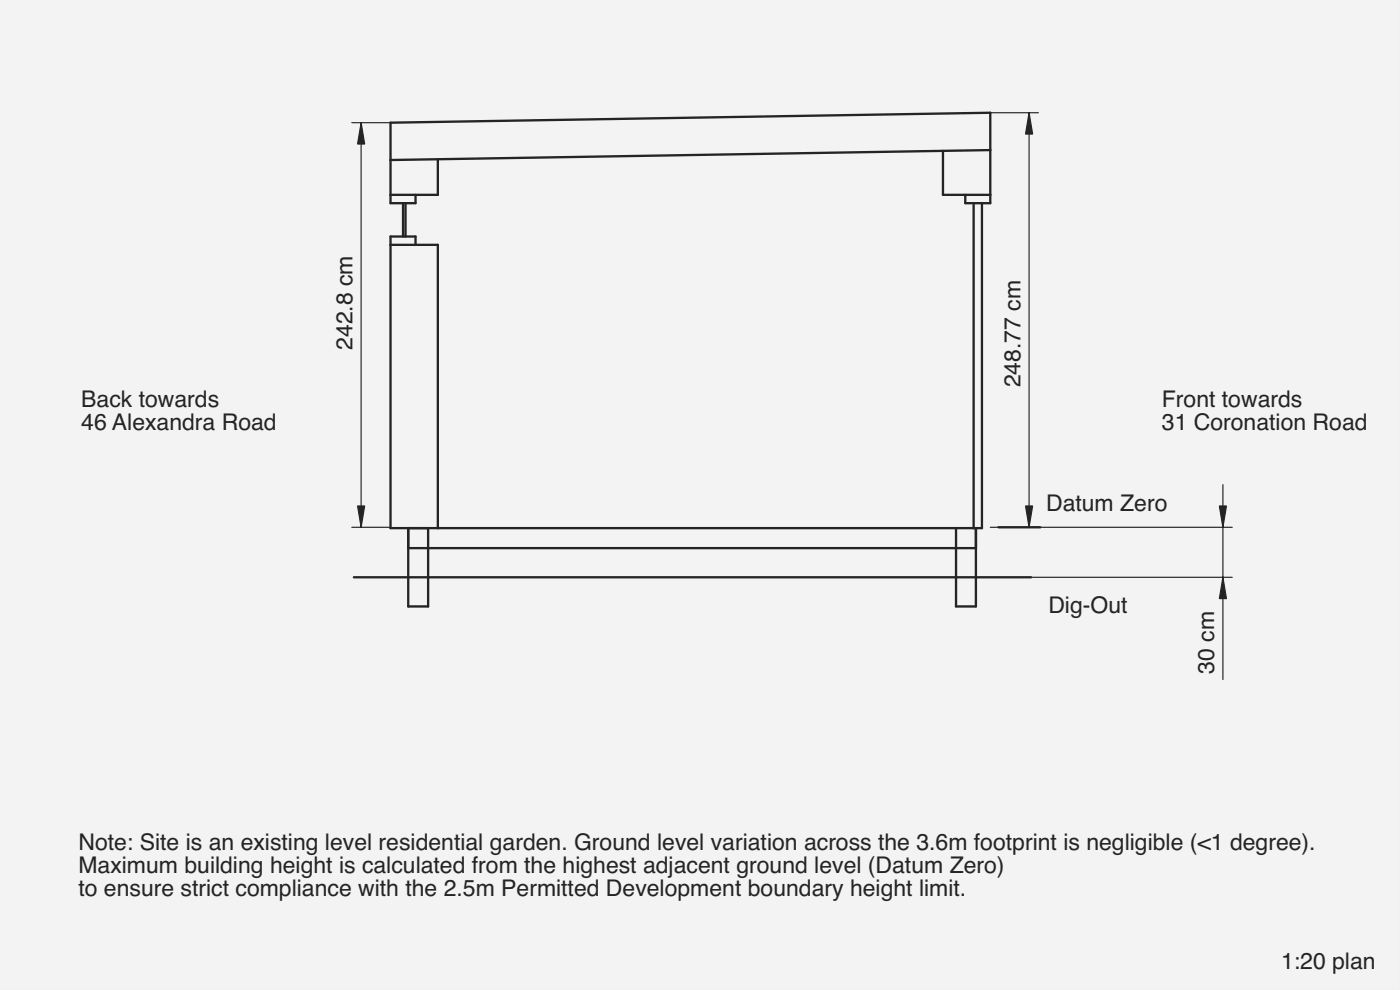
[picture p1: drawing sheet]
<svg xmlns="http://www.w3.org/2000/svg" width="420mm" height="297mm" viewBox="0 0 420 297" stroke-linecap="round" stroke-linejoin="round" font-family="sans-serif">
<path d="M0 0h420v297h-420z" fill-rule="evenodd" fill="#f1f3f5"/>
<path d="M0 0h420v297h-420zM0 0v297h420v-297z" fill="#000"/>
<g fill="#f1f3f5">
<path d="M117.2 36.8l180-3v27.2h-2.5v97.5h-1.8v23.5h-6v-8.8h-158.4v8.8h-6v-23.5h-5.3v-87.5h3.8v-10h-3.8z" fill-rule="evenodd"/>
<path d="M131.4 47.8l151.6-2.5v13.2h6.7v2.5h2.5v97.5h-160.8v-85h-6.7v-2.5h-3v-10h3v-2.5h6.7z" fill-rule="evenodd"/>
<path d="M117.2 36.8l180-3v11.2l-180 3z" fill-rule="evenodd"/>
<path d="M128.5 164.5h158.4v8.7h-158.4z" fill-rule="evenodd"/>
<path d="M117.2 73.5h14.2v85h-14.2z" fill-rule="evenodd"/>
<path d="M128.5 158.5h158.4v6h-158.4z" fill-rule="evenodd"/>
<path d="M292.2 61h2.5v97.5h-2.5z" fill-rule="evenodd"/>
<path d="M283 45.3l14.2-.3v13.5h-14.2z" fill-rule="evenodd"/>
<path d="M117.2 48l14.2-.2v10.7h-14.2z" fill-rule="evenodd"/>
<path d="M122.5 164.5h6v8.7h-6z" fill-rule="evenodd"/>
<path d="M286.9 164.5h6v8.7h-6z" fill-rule="evenodd"/>
<path d="M286.9 173.2h6v8.8h-6z" fill-rule="evenodd"/>
<path d="M122.5 173.2h6v8.8h-6z" fill-rule="evenodd"/>
<path d="M122.5 158.5h6v6h-6z" fill-rule="evenodd"/>
<path d="M286.9 158.5h6v6h-6z" fill-rule="evenodd"/>
<path d="M289.7 58.5h7.5v2.5h-7.5z" fill-rule="evenodd"/>
<path d="M117.2 71h7.5v2.5h-7.5z" fill-rule="evenodd"/>
<path d="M117.2 58.5h7.5v2.5h-7.5z" fill-rule="evenodd"/>
<path d="M121 61h.7v10h-.7z" fill-rule="evenodd"/>
</g>
<path d="M122.5 158.5v6M292.9 158.5v6" fill="none" stroke="#f1f3f5" stroke-width=".3"/>
<g fill="none" stroke="#212529" stroke-width=".7">
<path d="M124.7 58.5v2.5h-7.5v-24.2l180-3v27.2h-7.5v-2.5M131.4 47.8v10.7h-14.2M283 45.3v13.2h14.2M297.2 45l-180 3M117.2 73.5h14.2v85M121 61v10M121.7 61v10M292.2 61v97.5M294.7 61v97.5h-177.5v-87.5h7.5v2.5M122.5 158.5v23.5h6v-23.5M286.9 158.5v23.5h6v-23.5M299.7 158.2h12.5"/>
<path d="M106.2 173.2h203.2M122.5 164.5h170.4"/>
</g>
<path d="M105.6 36.8h11.6M108.4 36.8v121.4M297.2 33.8h14.4M308.8 33.8v124.4M105.6 158.2h11.6M297.2 158.2h72.6M367 145.4v58.5M309.4 173.2h60.4" fill="none" stroke="#212529" stroke-width=".35"/>
<g fill="#212529" stroke="#212529" stroke-width=".35">
<path d="M365.9 151.8h2.2l-1.1 6.4z"/>
<path d="M367 173.2l1.1 6.4h-2.2z"/>
<path d="M308.8 33.8l1.1 6.4h-2.1z"/>
<path d="M307.8 151.8h2.1l-1.1 6.4z"/>
<path d="M108.4 36.8l1 6.4h-2.1z"/>
<path d="M107.3 151.8h2.1l-1 6.4z"/>
</g>
<g font-size="6.9" fill="#212529">
<text x="105.8" y="105" transform="rotate(-90 105.8 105)">242.8 cm</text>
<text x="306.2" y="116.2" transform="rotate(-90 306.2 116.2)">248.77 cm</text>
<text x="24.4" y="122">Back towards</text>
<text x="348.7" y="122">Front towards</text>
<text x="24.4" y="128.9">46 Alexandra Road</text>
<text x="348.7" y="128.9">31 Coronation Road</text>
<text x="314" y="153.2">Datum Zero</text>
<text x="314.6" y="184">Dig-Out</text>
<text x="364.4" y="202.2" transform="rotate(-90 364.4 202.2)">30 cm</text>
<text x="23.5" y="254.9">Note: Site is an existing level residential garden. Ground level variation across the 3.6m footprint is negligible (&lt;1 degree).</text>
<text x="23.5" y="261.8">Maximum building height is calculated from the highest adjacent ground level (Datum Zero)</text>
<text x="23.5" y="268.7">to ensure strict compliance with the 2.5m Permitted Development boundary height limit.</text>
<text x="384.5" y="290.6">1:20 plan</text>
</g>
</svg>
